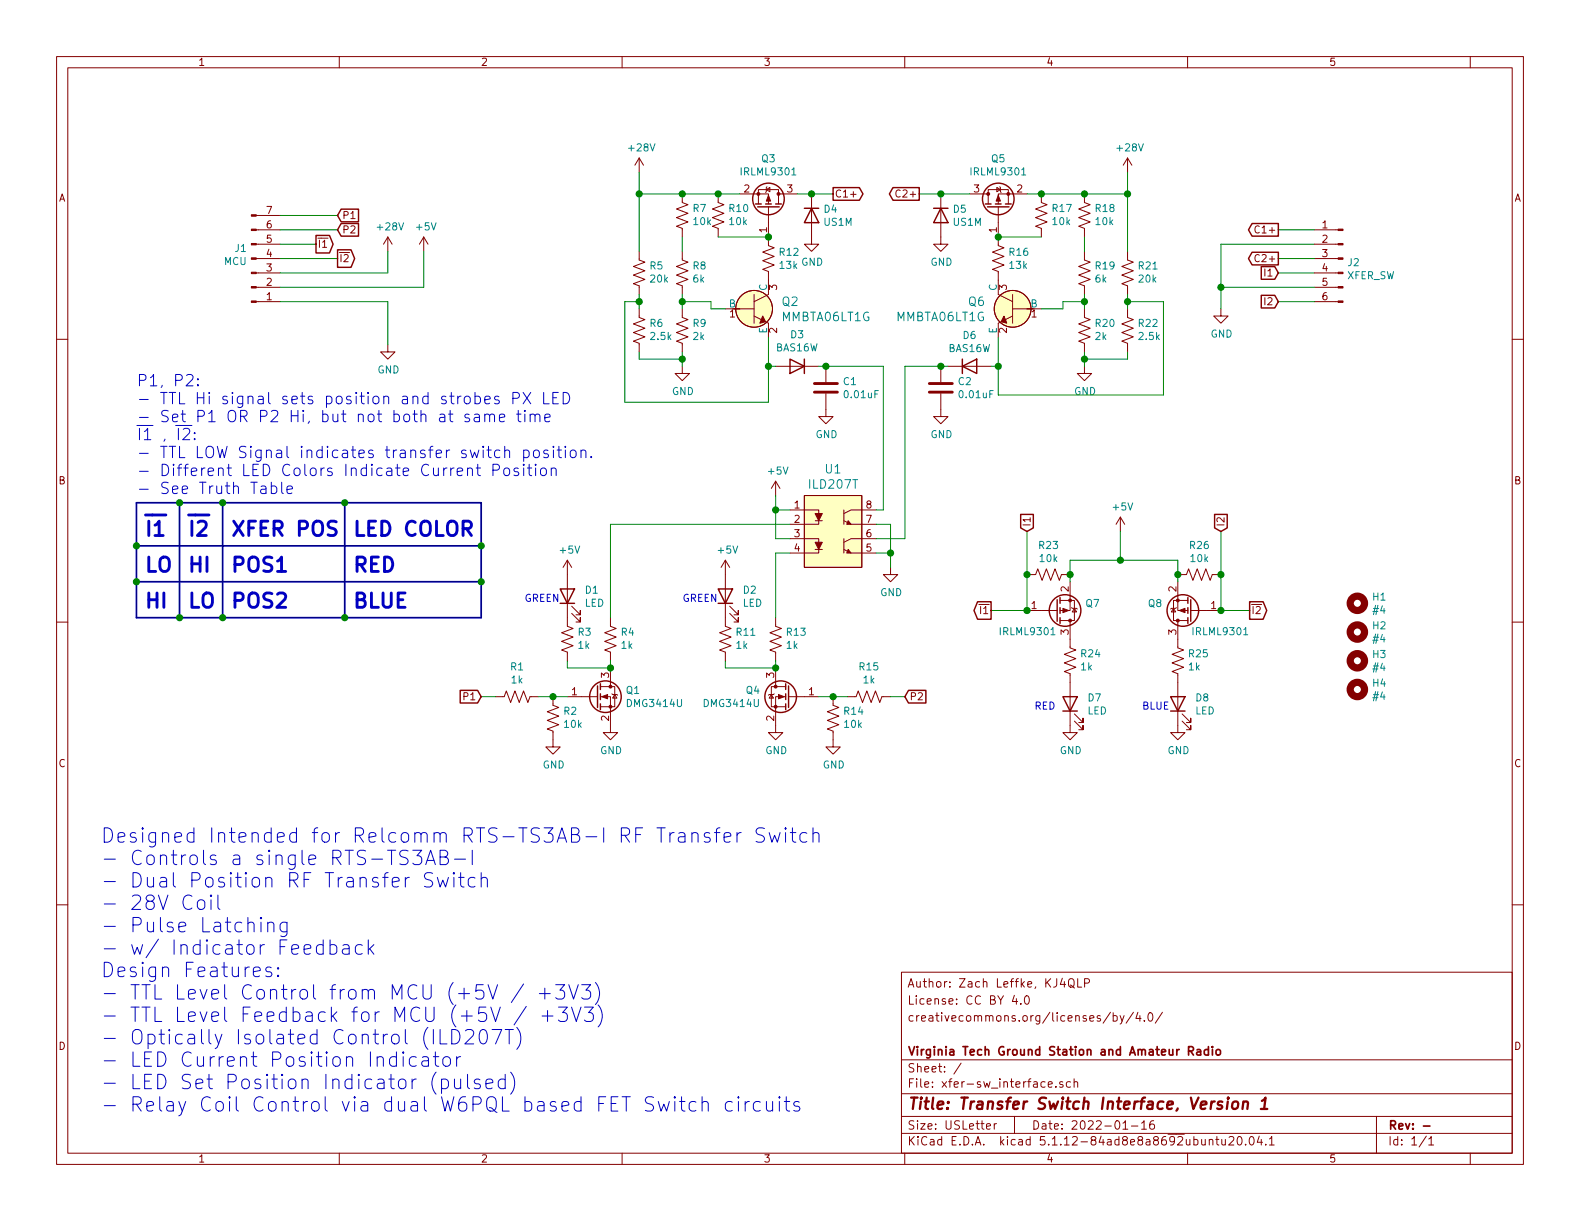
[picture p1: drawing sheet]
EESchema Schematic File Version 4
EELAYER 30 0
EELAYER END
$Descr USLetter 11000 8500
encoding utf-8
Sheet 1 1
Title "Transfer Switch Interface, Version 1"
Date "2022-01-16"
Rev "-"
Comp "Virginia Tech Ground Station and Amateur Radio"
Comment1 ""
Comment2 "creativecommons.org/licenses/by/4.0/"
Comment3 "License: CC BY 4.0"
Comment4 "Author: Zach Leffke, KJ4QLP"
$EndDescr
$Comp
L dk_Optoisolators-Transistor-Photovoltaic-Output:ILD207T U1
U 1 1
P 5800 3750
F 0 "U1" H 5800 4237 60  0000 C CNN
F 1 "ILD207T" H 5800 4131 60  0000 C CNN
F 2 "digikey-footprints:SOIC-8_W3.9mm" H 6000 3950 60  0001 L CNN
F 3 "http://www.vishay.com/docs/83647/ild205t.pdf" V 6000 4050 60  0001 L CNN
F 4 "751-1310-1-ND" H 6000 4150 60  0001 L CNN "Digi-Key_PN"
F 5 "ILD207T" H 6000 4250 60  0001 L CNN "MPN"
F 6 "Isolators" H 6000 4350 60  0001 L CNN "Category"
F 7 "Optoisolators - Transistor, Photovoltaic Output" H 6000 4450 60  0001 L CNN "Family"
F 8 "http://www.vishay.com/docs/83647/ild205t.pdf" H 6000 4550 60  0001 L CNN "DK_Datasheet_Link"
F 9 "/product-detail/en/vishay-semiconductor-opto-division/ILD207T/751-1310-1-ND/1731615" H 6000 4650 60  0001 L CNN "DK_Detail_Page"
F 10 "OPTOISOLTR 4KV 2CH TRANS 8-SOIC" H 6000 4750 60  0001 L CNN "Description"
F 11 "Vishay Semiconductor Opto Division" H 6000 4850 60  0001 L CNN "Manufacturer"
F 12 "Active" H 6000 4950 60  0001 L CNN "Status"
	1    5800 3750
	1    0    0    -1  
$EndComp
$Comp
L Transistor_FET:DMG3414U Q1
U 1 1
P 4150 4850
F 0 "Q1" H 4354 4896 50  0000 L CNN
F 1 "DMG3414U" H 4354 4805 50  0000 L CNN
F 2 "Package_TO_SOT_SMD:SOT-23" H 4350 4775 50  0001 L CIN
F 3 "http://www.diodes.com/assets/Datasheets/ds31739.pdf" H 4150 4850 50  0001 L CNN
	1    4150 4850
	1    0    0    -1  
$EndComp
$Comp
L Transistor_FET:IRLML9301 Q3
U 1 1
P 5350 1450
F 0 "Q3" V 5692 1450 50  0000 C CNN
F 1 "IRLML9301" V 5601 1450 50  0000 C CNN
F 2 "Package_TO_SOT_SMD:SOT-23" H 5550 1375 50  0001 L CIN
F 3 "https://www.infineon.com/dgdl/irlml9301pbf.pdf?fileId=5546d462533600a401535668e5e42640" H 5350 1450 50  0001 L CNN
	1    5350 1450
	0    1    -1   0   
$EndComp
$Comp
L Device:LED D1
U 1 1
P 3950 4150
F 0 "D1" V 3989 4032 50  0000 R CNN
F 1 "LED" V 3898 4032 50  0000 R CNN
F 2 "LED_SMD:LED_0805_2012Metric" H 3950 4150 50  0001 C CNN
F 3 "~" H 3950 4150 50  0001 C CNN
	1    3950 4150
	0    -1   -1   0   
$EndComp
$Comp
L Device:R_US R13
U 1 1
P 5400 4450
F 0 "R13" H 5332 4404 50  0000 R CNN
F 1 "1k" H 5332 4495 50  0000 R CNN
F 2 "digikey-footprints:0805" V 5440 4440 50  0001 C CNN
F 3 "~" H 5400 4450 50  0001 C CNN
	1    5400 4450
	-1   0    0    1   
$EndComp
$Comp
L Device:C C1
U 1 1
P 5750 2700
F 0 "C1" H 5865 2746 50  0000 L CNN
F 1 "0.01uF" H 5865 2655 50  0000 L CNN
F 2 "digikey-footprints:0805" H 5788 2550 50  0001 C CNN
F 3 "~" H 5750 2700 50  0001 C CNN
	1    5750 2700
	1    0    0    -1  
$EndComp
$Comp
L power:GND #PWR012
U 1 1
P 5650 1650
F 0 "#PWR012" H 5650 1400 50  0001 C CNN
F 1 "GND" H 5655 1477 50  0000 C CNN
F 2 "" H 5650 1650 50  0001 C CNN
F 3 "" H 5650 1650 50  0001 C CNN
	1    5650 1650
	1    0    0    -1  
$EndComp
$Comp
L power:+28V #PWR01
U 1 1
P 2700 1750
F 0 "#PWR01" H 2700 1600 50  0001 C CNN
F 1 "+28V" H 2715 1923 50  0000 C CNN
F 2 "" H 2950 1800 50  0001 C CNN
F 3 "" H 2950 1800 50  0001 C CNN
	1    2700 1750
	1    0    0    -1  
$EndComp
$Comp
L Diode:US1M D4
U 1 1
P 5650 1500
F 0 "D4" V 5604 1580 50  0000 L CNN
F 1 "US1M" V 5695 1580 50  0000 L CNN
F 2 "Diode_SMD:D_SMA" H 5650 1325 50  0001 C CNN
F 3 "https://www.diodes.com/assets/Datasheets/ds16008.pdf" H 5650 1500 50  0001 C CNN
	1    5650 1500
	0    1    1    0   
$EndComp
$Comp
L Device:R_US R3
U 1 1
P 3950 4450
F 0 "R3" H 3882 4404 50  0000 R CNN
F 1 "1k" H 3882 4495 50  0000 R CNN
F 2 "digikey-footprints:0805" V 3990 4440 50  0001 C CNN
F 3 "~" H 3950 4450 50  0001 C CNN
	1    3950 4450
	-1   0    0    1   
$EndComp
$Comp
L power:+5V #PWR021
U 1 1
P 7800 3700
F 0 "#PWR021" H 7800 3550 50  0001 C CNN
F 1 "+5V" H 7815 3873 50  0000 C CNN
F 2 "" H 7800 3700 50  0001 C CNN
F 3 "" H 7800 3700 50  0001 C CNN
	1    7800 3700
	1    0    0    -1  
$EndComp
$Comp
L Transistor_FET:IRLML9301 Q5
U 1 1
P 6950 1450
F 0 "Q5" V 7292 1450 50  0000 C CNN
F 1 "IRLML9301" V 7201 1450 50  0000 C CNN
F 2 "Package_TO_SOT_SMD:SOT-23" H 7150 1375 50  0001 L CIN
F 3 "https://www.infineon.com/dgdl/irlml9301pbf.pdf?fileId=5546d462533600a401535668e5e42640" H 6950 1450 50  0001 L CNN
	1    6950 1450
	0    -1   -1   0   
$EndComp
$Comp
L power:+28V #PWR07
U 1 1
P 4450 1200
F 0 "#PWR07" H 4450 1050 50  0001 C CNN
F 1 "+28V" H 4465 1373 50  0000 C CNN
F 2 "" H 4700 1250 50  0001 C CNN
F 3 "" H 4700 1250 50  0001 C CNN
	1    4450 1200
	1    0    0    -1  
$EndComp
$Comp
L power:+28V #PWR019
U 1 1
P 7850 1200
F 0 "#PWR019" H 7850 1050 50  0001 C CNN
F 1 "+28V" H 7865 1373 50  0000 C CNN
F 2 "" H 8100 1250 50  0001 C CNN
F 3 "" H 8100 1250 50  0001 C CNN
	1    7850 1200
	1    0    0    -1  
$EndComp
$Comp
L Device:R_US R10
U 1 1
P 5000 1500
F 0 "R10" H 4932 1454 50  0000 R CNN
F 1 "10k" H 4932 1545 50  0000 R CNN
F 2 "digikey-footprints:0805" V 5040 1490 50  0001 C CNN
F 3 "~" H 5000 1500 50  0001 C CNN
	1    5000 1500
	-1   0    0    1   
$EndComp
$Comp
L Device:R_US R12
U 1 1
P 5350 1800
F 0 "R12" H 5418 1846 50  0000 L CNN
F 1 "13k" H 5418 1755 50  0000 L CNN
F 2 "digikey-footprints:0805" V 5390 1790 50  0001 C CNN
F 3 "~" H 5350 1800 50  0001 C CNN
	1    5350 1800
	1    0    0    -1  
$EndComp
$Comp
L Diode:US1M D5
U 1 1
P 6550 1500
F 0 "D5" V 6504 1580 50  0000 L CNN
F 1 "US1M" V 6595 1580 50  0000 L CNN
F 2 "Diode_SMD:D_SMA" H 6550 1325 50  0001 C CNN
F 3 "https://www.diodes.com/assets/Datasheets/ds16008.pdf" H 6550 1500 50  0001 C CNN
	1    6550 1500
	0    1    1    0   
$EndComp
$Comp
L dk_Transistors-Bipolar-BJT-Single:MMBTA06LT1G Q2
U 1 1
P 5250 2150
F 0 "Q2" H 5438 2203 60  0000 L CNN
F 1 "MMBTA06LT1G" H 5438 2097 60  0000 L CNN
F 2 "digikey-footprints:SOT-23-3" H 5450 2350 60  0001 L CNN
F 3 "http://www.onsemi.com/pub/Collateral/MMBTA05LT1-D.PDF" H 5450 2450 60  0001 L CNN
F 4 "MMBTA06LT1GOSCT-ND" H 5450 2550 60  0001 L CNN "Digi-Key_PN"
F 5 "MMBTA06LT1G" H 5450 2650 60  0001 L CNN "MPN"
F 6 "Discrete Semiconductor Products" H 5450 2750 60  0001 L CNN "Category"
F 7 "Transistors - Bipolar (BJT) - Single" H 5450 2850 60  0001 L CNN "Family"
F 8 "http://www.onsemi.com/pub/Collateral/MMBTA05LT1-D.PDF" H 5450 2950 60  0001 L CNN "DK_Datasheet_Link"
F 9 "/product-detail/en/on-semiconductor/MMBTA06LT1G/MMBTA06LT1GOSCT-ND/1139832" H 5450 3050 60  0001 L CNN "DK_Detail_Page"
F 10 "TRANS NPN 80V 0.5A SOT23" H 5450 3150 60  0001 L CNN "Description"
F 11 "ON Semiconductor" H 5450 3250 60  0001 L CNN "Manufacturer"
F 12 "Active" H 5450 3350 60  0001 L CNN "Status"
	1    5250 2150
	1    0    0    -1  
$EndComp
$Comp
L Diode:BAS16W D3
U 1 1
P 5550 2550
F 0 "D3" H 5550 2333 50  0000 C CNN
F 1 "BAS16W" H 5550 2424 50  0000 C CNN
F 2 "digikey-footprints:SOT-23-3" H 5550 2375 50  0001 C CNN
F 3 "https://assets.nexperia.com/documents/data-sheet/BAS16_SER.pdf" H 5550 2550 50  0001 C CNN
	1    5550 2550
	-1   0    0    1   
$EndComp
$Comp
L Device:R_US R16
U 1 1
P 6950 1800
F 0 "R16" H 7018 1846 50  0000 L CNN
F 1 "13k" H 7018 1755 50  0000 L CNN
F 2 "digikey-footprints:0805" V 6990 1790 50  0001 C CNN
F 3 "~" H 6950 1800 50  0001 C CNN
	1    6950 1800
	1    0    0    -1  
$EndComp
$Comp
L dk_Transistors-Bipolar-BJT-Single:MMBTA06LT1G Q6
U 1 1
P 7050 2150
F 0 "Q6" H 7238 2203 60  0000 L CNN
F 1 "MMBTA06LT1G" H 7238 2097 60  0000 L CNN
F 2 "digikey-footprints:SOT-23-3" H 7250 2350 60  0001 L CNN
F 3 "http://www.onsemi.com/pub/Collateral/MMBTA05LT1-D.PDF" H 7250 2450 60  0001 L CNN
F 4 "MMBTA06LT1GOSCT-ND" H 7250 2550 60  0001 L CNN "Digi-Key_PN"
F 5 "MMBTA06LT1G" H 7250 2650 60  0001 L CNN "MPN"
F 6 "Discrete Semiconductor Products" H 7250 2750 60  0001 L CNN "Category"
F 7 "Transistors - Bipolar (BJT) - Single" H 7250 2850 60  0001 L CNN "Family"
F 8 "http://www.onsemi.com/pub/Collateral/MMBTA05LT1-D.PDF" H 7250 2950 60  0001 L CNN "DK_Datasheet_Link"
F 9 "/product-detail/en/on-semiconductor/MMBTA06LT1G/MMBTA06LT1GOSCT-ND/1139832" H 7250 3050 60  0001 L CNN "DK_Detail_Page"
F 10 "TRANS NPN 80V 0.5A SOT23" H 7250 3150 60  0001 L CNN "Description"
F 11 "ON Semiconductor" H 7250 3250 60  0001 L CNN "Manufacturer"
F 12 "Active" H 7250 3350 60  0001 L CNN "Status"
	1    7050 2150
	-1   0    0    -1  
$EndComp
$Comp
L Diode:BAS16W D6
U 1 1
P 6750 2550
F 0 "D6" H 6750 2767 50  0000 C CNN
F 1 "BAS16W" H 6750 2676 50  0000 C CNN
F 2 "digikey-footprints:SOT-23-3" H 6750 2375 50  0001 C CNN
F 3 "https://assets.nexperia.com/documents/data-sheet/BAS16_SER.pdf" H 6750 2550 50  0001 C CNN
	1    6750 2550
	1    0    0    -1  
$EndComp
$Comp
L Device:C C2
U 1 1
P 6550 2700
F 0 "C2" H 6665 2746 50  0000 L CNN
F 1 "0.01uF" H 6665 2655 50  0000 L CNN
F 2 "digikey-footprints:0805" H 6588 2550 50  0001 C CNN
F 3 "~" H 6550 2700 50  0001 C CNN
	1    6550 2700
	1    0    0    -1  
$EndComp
$Comp
L Device:R_US R9
U 1 1
P 4750 2300
F 0 "R9" H 4682 2254 50  0000 R CNN
F 1 "2k" H 4682 2345 50  0000 R CNN
F 2 "digikey-footprints:0805" V 4790 2290 50  0001 C CNN
F 3 "~" H 4750 2300 50  0001 C CNN
	1    4750 2300
	-1   0    0    1   
$EndComp
$Comp
L Device:R_US R8
U 1 1
P 4750 1900
F 0 "R8" H 4682 1854 50  0000 R CNN
F 1 "6k" H 4682 1945 50  0000 R CNN
F 2 "digikey-footprints:0805" V 4790 1890 50  0001 C CNN
F 3 "~" H 4750 1900 50  0001 C CNN
	1    4750 1900
	-1   0    0    1   
$EndComp
$Comp
L Device:R_US R7
U 1 1
P 4750 1500
F 0 "R7" H 4682 1454 50  0000 R CNN
F 1 "10k" H 4682 1545 50  0000 R CNN
F 2 "digikey-footprints:0805" V 4790 1490 50  0001 C CNN
F 3 "~" H 4750 1500 50  0001 C CNN
	1    4750 1500
	-1   0    0    1   
$EndComp
$Comp
L Device:R_US R6
U 1 1
P 4450 2300
F 0 "R6" H 4382 2254 50  0000 R CNN
F 1 "2.5k" H 4382 2345 50  0000 R CNN
F 2 "digikey-footprints:0805" V 4490 2290 50  0001 C CNN
F 3 "~" H 4450 2300 50  0001 C CNN
	1    4450 2300
	-1   0    0    1   
$EndComp
$Comp
L Device:R_US R5
U 1 1
P 4450 1900
F 0 "R5" H 4382 1854 50  0000 R CNN
F 1 "20k" H 4382 1945 50  0000 R CNN
F 2 "digikey-footprints:0805" V 4490 1890 50  0001 C CNN
F 3 "~" H 4450 1900 50  0001 C CNN
	1    4450 1900
	-1   0    0    1   
$EndComp
$Comp
L power:GND #PWR08
U 1 1
P 4750 2550
F 0 "#PWR08" H 4750 2300 50  0001 C CNN
F 1 "GND" H 4755 2377 50  0000 C CNN
F 2 "" H 4750 2550 50  0001 C CNN
F 3 "" H 4750 2550 50  0001 C CNN
	1    4750 2550
	1    0    0    -1  
$EndComp
$Comp
L power:+5V #PWR010
U 1 1
P 5400 3450
F 0 "#PWR010" H 5400 3300 50  0001 C CNN
F 1 "+5V" H 5415 3623 50  0000 C CNN
F 2 "" H 5400 3450 50  0001 C CNN
F 3 "" H 5400 3450 50  0001 C CNN
	1    5400 3450
	1    0    0    -1  
$EndComp
$Comp
L Device:R_US R11
U 1 1
P 5050 4450
F 0 "R11" H 4982 4404 50  0000 R CNN
F 1 "1k" H 4982 4495 50  0000 R CNN
F 2 "digikey-footprints:0805" V 5090 4440 50  0001 C CNN
F 3 "~" H 5050 4450 50  0001 C CNN
	1    5050 4450
	-1   0    0    1   
$EndComp
$Comp
L power:+5V #PWR09
U 1 1
P 5050 4000
F 0 "#PWR09" H 5050 3850 50  0001 C CNN
F 1 "+5V" H 5065 4173 50  0000 C CNN
F 2 "" H 5050 4000 50  0001 C CNN
F 3 "" H 5050 4000 50  0001 C CNN
	1    5050 4000
	1    0    0    -1  
$EndComp
$Comp
L power:+5V #PWR03
U 1 1
P 2950 1750
F 0 "#PWR03" H 2950 1600 50  0001 C CNN
F 1 "+5V" H 2965 1923 50  0000 C CNN
F 2 "" H 2950 1750 50  0001 C CNN
F 3 "" H 2950 1750 50  0001 C CNN
	1    2950 1750
	1    0    0    -1  
$EndComp
$Comp
L Device:LED D2
U 1 1
P 5050 4150
F 0 "D2" V 5089 4032 50  0000 R CNN
F 1 "LED" V 4998 4032 50  0000 R CNN
F 2 "LED_SMD:LED_0805_2012Metric" H 5050 4150 50  0001 C CNN
F 3 "~" H 5050 4150 50  0001 C CNN
	1    5050 4150
	0    -1   -1   0   
$EndComp
$Comp
L Device:R_US R4
U 1 1
P 4250 4450
F 0 "R4" H 4182 4404 50  0000 R CNN
F 1 "1k" H 4182 4495 50  0000 R CNN
F 2 "digikey-footprints:0805" V 4290 4440 50  0001 C CNN
F 3 "~" H 4250 4450 50  0001 C CNN
	1    4250 4450
	-1   0    0    1   
$EndComp
$Comp
L power:+5V #PWR05
U 1 1
P 3950 4000
F 0 "#PWR05" H 3950 3850 50  0001 C CNN
F 1 "+5V" H 3965 4173 50  0000 C CNN
F 2 "" H 3950 4000 50  0001 C CNN
F 3 "" H 3950 4000 50  0001 C CNN
	1    3950 4000
	1    0    0    -1  
$EndComp
$Comp
L Transistor_FET:DMG3414U Q4
U 1 1
P 5500 4850
F 0 "Q4" H 5705 4896 50  0000 L CNN
F 1 "DMG3414U" H 5705 4805 50  0000 L CNN
F 2 "Package_TO_SOT_SMD:SOT-23" H 5700 4775 50  0001 L CIN
F 3 "http://www.diodes.com/assets/Datasheets/ds31739.pdf" H 5500 4850 50  0001 L CNN
	1    5500 4850
	-1   0    0    -1  
$EndComp
$Comp
L power:GND #PWR015
U 1 1
P 6200 3950
F 0 "#PWR015" H 6200 3700 50  0001 C CNN
F 1 "GND" H 6205 3777 50  0000 C CNN
F 2 "" H 6200 3950 50  0001 C CNN
F 3 "" H 6200 3950 50  0001 C CNN
	1    6200 3950
	1    0    0    -1  
$EndComp
$Comp
L power:GND #PWR011
U 1 1
P 5400 5050
F 0 "#PWR011" H 5400 4800 50  0001 C CNN
F 1 "GND" H 5405 4877 50  0000 C CNN
F 2 "" H 5400 5050 50  0001 C CNN
F 3 "" H 5400 5050 50  0001 C CNN
	1    5400 5050
	1    0    0    -1  
$EndComp
$Comp
L power:GND #PWR06
U 1 1
P 4250 5050
F 0 "#PWR06" H 4250 4800 50  0001 C CNN
F 1 "GND" H 4255 4877 50  0000 C CNN
F 2 "" H 4250 5050 50  0001 C CNN
F 3 "" H 4250 5050 50  0001 C CNN
	1    4250 5050
	1    0    0    -1  
$EndComp
$Comp
L Device:R_US R17
U 1 1
P 7250 1500
F 0 "R17" H 7182 1454 50  0000 R CNN
F 1 "10k" H 7182 1545 50  0000 R CNN
F 2 "digikey-footprints:0805" V 7290 1490 50  0001 C CNN
F 3 "~" H 7250 1500 50  0001 C CNN
	1    7250 1500
	-1   0    0    1   
$EndComp
$Comp
L Device:R_US R18
U 1 1
P 7550 1500
F 0 "R18" H 7482 1454 50  0000 R CNN
F 1 "10k" H 7482 1545 50  0000 R CNN
F 2 "digikey-footprints:0805" V 7590 1490 50  0001 C CNN
F 3 "~" H 7550 1500 50  0001 C CNN
	1    7550 1500
	-1   0    0    1   
$EndComp
$Comp
L Device:R_US R19
U 1 1
P 7550 1900
F 0 "R19" H 7482 1854 50  0000 R CNN
F 1 "6k" H 7482 1945 50  0000 R CNN
F 2 "digikey-footprints:0805" V 7590 1890 50  0001 C CNN
F 3 "~" H 7550 1900 50  0001 C CNN
	1    7550 1900
	-1   0    0    1   
$EndComp
$Comp
L Device:R_US R20
U 1 1
P 7550 2300
F 0 "R20" H 7482 2254 50  0000 R CNN
F 1 "2k" H 7482 2345 50  0000 R CNN
F 2 "digikey-footprints:0805" V 7590 2290 50  0001 C CNN
F 3 "~" H 7550 2300 50  0001 C CNN
	1    7550 2300
	-1   0    0    1   
$EndComp
$Comp
L Device:R_US R22
U 1 1
P 7850 2300
F 0 "R22" H 7782 2254 50  0000 R CNN
F 1 "2.5k" H 7782 2345 50  0000 R CNN
F 2 "digikey-footprints:0805" V 7890 2290 50  0001 C CNN
F 3 "~" H 7850 2300 50  0001 C CNN
	1    7850 2300
	-1   0    0    1   
$EndComp
$Comp
L Device:R_US R21
U 1 1
P 7850 1900
F 0 "R21" H 7782 1854 50  0000 R CNN
F 1 "20k" H 7782 1945 50  0000 R CNN
F 2 "digikey-footprints:0805" V 7890 1890 50  0001 C CNN
F 3 "~" H 7850 1900 50  0001 C CNN
	1    7850 1900
	-1   0    0    1   
$EndComp
Wire Wire Line
	5500 3550 5400 3550
Wire Wire Line
	5400 3550 5400 3450
Wire Wire Line
	5500 3750 5400 3750
Wire Wire Line
	5400 3750 5400 3550
Connection ~ 5400 3550
Wire Wire Line
	5500 3850 5400 3850
Wire Wire Line
	5400 3850 5400 4300
Wire Wire Line
	5500 3650 4250 3650
Wire Wire Line
	4250 3650 4250 4300
Wire Wire Line
	4250 4600 4250 4650
Wire Wire Line
	5400 4600 5400 4650
Wire Wire Line
	5050 4600 5050 4650
Wire Wire Line
	3950 4600 3950 4650
Wire Wire Line
	3950 4650 4250 4650
Connection ~ 4250 4650
Connection ~ 5400 4650
Wire Wire Line
	5050 4650 5400 4650
Wire Wire Line
	5000 1650 5350 1650
Connection ~ 5350 1650
Wire Wire Line
	5150 1350 5000 1350
Wire Wire Line
	5000 1350 4750 1350
Connection ~ 5000 1350
Wire Wire Line
	4750 1350 4450 1350
Wire Wire Line
	4450 1350 4450 1200
Connection ~ 4750 1350
Wire Wire Line
	5350 2350 5350 2550
Wire Wire Line
	5350 2800 4350 2800
Wire Wire Line
	4350 2800 4350 2100
Wire Wire Line
	4350 2100 4450 2100
Wire Wire Line
	4450 2100 4450 2150
Wire Wire Line
	4450 2050 4450 2100
Connection ~ 4450 2100
Wire Wire Line
	4750 2050 4750 2100
Wire Wire Line
	4750 2450 4750 2500
Wire Wire Line
	4450 2450 4450 2500
Wire Wire Line
	4450 2500 4750 2500
Connection ~ 4750 2500
Wire Wire Line
	4750 2500 4750 2550
Wire Wire Line
	5050 2150 4950 2150
Wire Wire Line
	4950 2150 4950 2100
Wire Wire Line
	4950 2100 4750 2100
Connection ~ 4750 2100
Wire Wire Line
	4750 2100 4750 2150
Wire Wire Line
	4750 1650 4750 1750
Wire Wire Line
	4450 1750 4450 1350
Connection ~ 4450 1350
$Comp
L power:GND #PWR016
U 1 1
P 6550 1650
F 0 "#PWR016" H 6550 1400 50  0001 C CNN
F 1 "GND" H 6555 1477 50  0000 C CNN
F 2 "" H 6550 1650 50  0001 C CNN
F 3 "" H 6550 1650 50  0001 C CNN
	1    6550 1650
	1    0    0    -1  
$EndComp
$Comp
L power:GND #PWR018
U 1 1
P 7550 2550
F 0 "#PWR018" H 7550 2300 50  0001 C CNN
F 1 "GND" H 7555 2377 50  0000 C CNN
F 2 "" H 7550 2550 50  0001 C CNN
F 3 "" H 7550 2550 50  0001 C CNN
	1    7550 2550
	1    0    0    -1  
$EndComp
Wire Wire Line
	6950 2350 6950 2550
Wire Wire Line
	6950 2750 8100 2750
Wire Wire Line
	8100 2750 8100 2100
Wire Wire Line
	8100 2100 7850 2100
Wire Wire Line
	7850 2150 7850 2100
Connection ~ 7850 2100
Wire Wire Line
	7850 2100 7850 2050
Wire Wire Line
	7550 2050 7550 2100
Wire Wire Line
	7550 2100 7400 2100
Wire Wire Line
	7400 2100 7400 2150
Wire Wire Line
	7400 2150 7250 2150
Connection ~ 7550 2100
Wire Wire Line
	7550 2100 7550 2150
Wire Wire Line
	7550 1750 7550 1650
Wire Wire Line
	7250 1650 6950 1650
Connection ~ 6950 1650
Wire Wire Line
	7150 1350 7250 1350
Wire Wire Line
	7850 1350 7850 1200
Connection ~ 7250 1350
Wire Wire Line
	7250 1350 7550 1350
Connection ~ 7550 1350
Wire Wire Line
	7550 1350 7850 1350
Wire Wire Line
	7850 1750 7850 1350
Connection ~ 7850 1350
Wire Wire Line
	7850 2450 7850 2500
Wire Wire Line
	7850 2500 7550 2500
Wire Wire Line
	7550 2500 7550 2450
Wire Wire Line
	7550 2550 7550 2500
Connection ~ 7550 2500
Wire Wire Line
	5550 1350 5650 1350
Wire Wire Line
	6550 1350 6750 1350
Wire Wire Line
	5400 2550 5350 2550
Connection ~ 5350 2550
Wire Wire Line
	5350 2550 5350 2800
Wire Wire Line
	5700 2550 5750 2550
Wire Wire Line
	6900 2550 6950 2550
Connection ~ 6950 2550
Wire Wire Line
	6950 2550 6950 2750
Wire Wire Line
	6600 2550 6550 2550
Wire Wire Line
	5750 2550 6150 2550
Wire Wire Line
	6150 2550 6150 3550
Wire Wire Line
	6150 3550 6100 3550
Connection ~ 5750 2550
Wire Wire Line
	6100 3750 6300 3750
Wire Wire Line
	6300 3750 6300 2550
Wire Wire Line
	6300 2550 6550 2550
Connection ~ 6550 2550
$Comp
L power:GND #PWR013
U 1 1
P 5750 2850
F 0 "#PWR013" H 5750 2600 50  0001 C CNN
F 1 "GND" H 5755 2677 50  0000 C CNN
F 2 "" H 5750 2850 50  0001 C CNN
F 3 "" H 5750 2850 50  0001 C CNN
	1    5750 2850
	1    0    0    -1  
$EndComp
$Comp
L power:GND #PWR017
U 1 1
P 6550 2850
F 0 "#PWR017" H 6550 2600 50  0001 C CNN
F 1 "GND" H 6555 2677 50  0000 C CNN
F 2 "" H 6550 2850 50  0001 C CNN
F 3 "" H 6550 2850 50  0001 C CNN
	1    6550 2850
	1    0    0    -1  
$EndComp
Wire Wire Line
	6100 3650 6200 3650
Wire Wire Line
	6200 3650 6200 3850
Wire Wire Line
	6100 3850 6200 3850
Connection ~ 6200 3850
Wire Wire Line
	6200 3850 6200 3950
$Comp
L power:GND #PWR02
U 1 1
P 2700 2400
F 0 "#PWR02" H 2700 2150 50  0001 C CNN
F 1 "GND" H 2705 2227 50  0000 C CNN
F 2 "" H 2700 2400 50  0001 C CNN
F 3 "" H 2700 2400 50  0001 C CNN
	1    2700 2400
	1    0    0    -1  
$EndComp
$Comp
L Device:R_US R26
U 1 1
P 8350 4000
F 0 "R26" V 8145 4000 50  0000 C CNN
F 1 "10k" V 8236 4000 50  0000 C CNN
F 2 "digikey-footprints:0805" V 8390 3990 50  0001 C CNN
F 3 "~" H 8350 4000 50  0001 C CNN
	1    8350 4000
	0    1    1    0   
$EndComp
$Comp
L Device:R_US R23
U 1 1
P 7300 4000
F 0 "R23" V 7095 4000 50  0000 C CNN
F 1 "10k" V 7186 4000 50  0000 C CNN
F 2 "digikey-footprints:0805" V 7340 3990 50  0001 C CNN
F 3 "~" H 7300 4000 50  0001 C CNN
	1    7300 4000
	0    1    1    0   
$EndComp
$Comp
L Device:R_US R2
U 1 1
P 3850 5000
F 0 "R2" H 3782 4954 50  0000 R CNN
F 1 "10k" H 3782 5045 50  0000 R CNN
F 2 "digikey-footprints:0805" V 3890 4990 50  0001 C CNN
F 3 "~" H 3850 5000 50  0001 C CNN
	1    3850 5000
	-1   0    0    1   
$EndComp
$Comp
L Device:R_US R1
U 1 1
P 3600 4850
F 0 "R1" V 3805 4850 50  0000 C CNN
F 1 "1k" V 3714 4850 50  0000 C CNN
F 2 "digikey-footprints:0805" V 3640 4840 50  0001 C CNN
F 3 "~" H 3600 4850 50  0001 C CNN
	1    3600 4850
	0    -1   -1   0   
$EndComp
$Comp
L Device:R_US R14
U 1 1
P 5800 5000
F 0 "R14" H 5732 4954 50  0000 R CNN
F 1 "10k" H 5732 5045 50  0000 R CNN
F 2 "digikey-footprints:0805" V 5840 4990 50  0001 C CNN
F 3 "~" H 5800 5000 50  0001 C CNN
	1    5800 5000
	-1   0    0    1   
$EndComp
$Comp
L Device:R_US R15
U 1 1
P 6050 4850
F 0 "R15" V 6255 4850 50  0000 C CNN
F 1 "1k" V 6164 4850 50  0000 C CNN
F 2 "digikey-footprints:0805" V 6090 4840 50  0001 C CNN
F 3 "~" H 6050 4850 50  0001 C CNN
	1    6050 4850
	0    -1   -1   0   
$EndComp
$Comp
L power:GND #PWR04
U 1 1
P 3850 5150
F 0 "#PWR04" H 3850 4900 50  0001 C CNN
F 1 "GND" H 3855 4977 50  0000 C CNN
F 2 "" H 3850 5150 50  0001 C CNN
F 3 "" H 3850 5150 50  0001 C CNN
	1    3850 5150
	1    0    0    -1  
$EndComp
$Comp
L power:GND #PWR014
U 1 1
P 5800 5150
F 0 "#PWR014" H 5800 4900 50  0001 C CNN
F 1 "GND" H 5805 4977 50  0000 C CNN
F 2 "" H 5800 5150 50  0001 C CNN
F 3 "" H 5800 5150 50  0001 C CNN
	1    5800 5150
	1    0    0    -1  
$EndComp
Wire Wire Line
	6300 4850 6200 4850
Wire Wire Line
	5900 4850 5800 4850
Wire Wire Line
	5800 4850 5700 4850
Connection ~ 5800 4850
Wire Wire Line
	3950 4850 3850 4850
Wire Wire Line
	3850 4850 3750 4850
Connection ~ 3850 4850
Wire Wire Line
	3450 4850 3350 4850
$Comp
L Mechanical:MountingHole H1
U 1 1
P 9450 4200
F 0 "H1" H 9550 4246 50  0000 L CNN
F 1 "#4" H 9550 4155 50  0000 L CNN
F 2 "MountingHole:MountingHole_3.2mm_M3" H 9450 4200 50  0001 C CNN
F 3 "~" H 9450 4200 50  0001 C CNN
	1    9450 4200
	1    0    0    -1  
$EndComp
$Comp
L Mechanical:MountingHole H2
U 1 1
P 9450 4400
F 0 "H2" H 9550 4446 50  0000 L CNN
F 1 "#4" H 9550 4355 50  0000 L CNN
F 2 "MountingHole:MountingHole_3.2mm_M3" H 9450 4400 50  0001 C CNN
F 3 "~" H 9450 4400 50  0001 C CNN
	1    9450 4400
	1    0    0    -1  
$EndComp
$Comp
L Mechanical:MountingHole H3
U 1 1
P 9450 4600
F 0 "H3" H 9550 4646 50  0000 L CNN
F 1 "#4" H 9550 4555 50  0000 L CNN
F 2 "MountingHole:MountingHole_3.2mm_M3" H 9450 4600 50  0001 C CNN
F 3 "~" H 9450 4600 50  0001 C CNN
	1    9450 4600
	1    0    0    -1  
$EndComp
$Comp
L Mechanical:MountingHole H4
U 1 1
P 9450 4800
F 0 "H4" H 9550 4846 50  0000 L CNN
F 1 "#4" H 9550 4755 50  0000 L CNN
F 2 "MountingHole:MountingHole_3.2mm_M3" H 9450 4800 50  0001 C CNN
F 3 "~" H 9450 4800 50  0001 C CNN
	1    9450 4800
	1    0    0    -1  
$EndComp
Wire Wire Line
	5800 1350 5650 1350
Connection ~ 5650 1350
Wire Wire Line
	6400 1350 6550 1350
Connection ~ 6550 1350
$Comp
L Device:LED D7
U 1 1
P 7450 4900
F 0 "D7" V 7489 4782 50  0000 R CNN
F 1 "LED" V 7398 4782 50  0000 R CNN
F 2 "LED_SMD:LED_0805_2012Metric" H 7450 4900 50  0001 C CNN
F 3 "~" H 7450 4900 50  0001 C CNN
	1    7450 4900
	0    -1   -1   0   
$EndComp
$Comp
L Device:R_US R24
U 1 1
P 7450 4600
F 0 "R24" H 7382 4554 50  0000 R CNN
F 1 "1k" H 7382 4645 50  0000 R CNN
F 2 "digikey-footprints:0805" V 7490 4590 50  0001 C CNN
F 3 "~" H 7450 4600 50  0001 C CNN
	1    7450 4600
	-1   0    0    1   
$EndComp
$Comp
L Transistor_FET:IRLML9301 Q7
U 1 1
P 7350 4250
F 0 "Q7" H 7554 4204 50  0000 L CNN
F 1 "IRLML9301" H 6950 4400 50  0000 L CNN
F 2 "Package_TO_SOT_SMD:SOT-23" H 7550 4175 50  0001 L CIN
F 3 "https://www.infineon.com/dgdl/irlml9301pbf.pdf?fileId=5546d462533600a401535668e5e42640" H 7350 4250 50  0001 L CNN
	1    7350 4250
	1    0    0    1   
$EndComp
$Comp
L power:GND #PWR020
U 1 1
P 7450 5050
F 0 "#PWR020" H 7450 4800 50  0001 C CNN
F 1 "GND" H 7455 4877 50  0000 C CNN
F 2 "" H 7450 5050 50  0001 C CNN
F 3 "" H 7450 5050 50  0001 C CNN
	1    7450 5050
	1    0    0    -1  
$EndComp
$Comp
L Transistor_FET:IRLML9301 Q8
U 1 1
P 8300 4250
F 0 "Q8" H 8505 4204 50  0000 L CNN
F 1 "IRLML9301" H 7900 4400 50  0000 L CNN
F 2 "Package_TO_SOT_SMD:SOT-23" H 8500 4175 50  0001 L CIN
F 3 "https://www.infineon.com/dgdl/irlml9301pbf.pdf?fileId=5546d462533600a401535668e5e42640" H 8300 4250 50  0001 L CNN
	1    8300 4250
	-1   0    0    1   
$EndComp
$Comp
L Device:R_US R25
U 1 1
P 8200 4600
F 0 "R25" H 8132 4554 50  0000 R CNN
F 1 "1k" H 8132 4645 50  0000 R CNN
F 2 "digikey-footprints:0805" V 8240 4590 50  0001 C CNN
F 3 "~" H 8200 4600 50  0001 C CNN
	1    8200 4600
	-1   0    0    1   
$EndComp
$Comp
L Device:LED D8
U 1 1
P 8200 4900
F 0 "D8" V 8239 4782 50  0000 R CNN
F 1 "LED" V 8148 4782 50  0000 R CNN
F 2 "LED_SMD:LED_0805_2012Metric" H 8200 4900 50  0001 C CNN
F 3 "~" H 8200 4900 50  0001 C CNN
	1    8200 4900
	0    -1   -1   0   
$EndComp
$Comp
L power:GND #PWR022
U 1 1
P 8200 5050
F 0 "#PWR022" H 8200 4800 50  0001 C CNN
F 1 "GND" H 8205 4877 50  0000 C CNN
F 2 "" H 8200 5050 50  0001 C CNN
F 3 "" H 8200 5050 50  0001 C CNN
	1    8200 5050
	1    0    0    -1  
$EndComp
Wire Wire Line
	7150 4250 7150 4000
Connection ~ 7150 4250
Connection ~ 7150 4000
Wire Wire Line
	7150 4000 7150 3700
Wire Wire Line
	7450 4000 7450 4050
Wire Wire Line
	8200 4000 8200 4050
Wire Wire Line
	8200 4000 8200 3900
Wire Wire Line
	8200 3900 7800 3900
Wire Wire Line
	7450 3900 7450 4000
Connection ~ 8200 4000
Connection ~ 7450 4000
Wire Wire Line
	7800 3700 7800 3900
Wire Wire Line
	7800 3900 7450 3900
Wire Wire Line
	8500 4250 8500 4000
Connection ~ 8500 4000
Wire Wire Line
	8500 4000 8500 3700
Connection ~ 8500 4250
$Comp
L Connector:Conn_01x06_Male J2
U 1 1
P 9350 1800
F 0 "J2" H 9322 1774 50  0000 R CNN
F 1 "XFER_SW" H 9322 1683 50  0000 R CNN
F 2 "Connector_PinHeader_2.54mm:PinHeader_1x06_P2.54mm_Horizontal" H 9350 1800 50  0001 C CNN
F 3 "~" H 9350 1800 50  0001 C CNN
	1    9350 1800
	-1   0    0    -1  
$EndComp
Wire Wire Line
	9150 1600 8900 1600
Wire Wire Line
	9150 1800 8900 1800
Wire Wire Line
	9150 1900 8900 1900
Wire Wire Line
	9150 2100 8900 2100
$Comp
L power:GND #PWR023
U 1 1
P 8500 2150
F 0 "#PWR023" H 8500 1900 50  0001 C CNN
F 1 "GND" H 8505 1977 50  0000 C CNN
F 2 "" H 8500 2150 50  0001 C CNN
F 3 "" H 8500 2150 50  0001 C CNN
	1    8500 2150
	1    0    0    -1  
$EndComp
Wire Wire Line
	8500 1700 8500 2000
Wire Wire Line
	8500 1700 9150 1700
Wire Wire Line
	8500 2000 9150 2000
Connection ~ 8500 2000
Wire Wire Line
	8500 2000 8500 2150
Text GLabel 5800 1350 2    50   Output ~ 0
C1+
Text GLabel 6400 1350 0    50   Output ~ 0
C2+
Text GLabel 8900 1600 0    50   Output ~ 0
C1+
Text GLabel 8900 1800 0    50   Output ~ 0
C2+
Text GLabel 7150 3700 1    50   Input ~ 0
I1
Text GLabel 8500 3700 1    50   Input ~ 0
I2
Text GLabel 8900 1900 0    50   Input ~ 0
I1
Text GLabel 8900 2100 0    50   Input ~ 0
I2
Wire Wire Line
	1950 1500 2350 1500
Wire Wire Line
	1950 1600 2350 1600
Text GLabel 2350 1500 2    50   Input ~ 0
P1
Text GLabel 3350 4850 0    50   Input ~ 0
P1
Text GLabel 2350 1600 2    50   Input ~ 0
P2
Text GLabel 6300 4850 2    50   Input ~ 0
P2
Text GLabel 2200 1700 2    50   Output ~ 0
~I1
Wire Wire Line
	1950 1700 2200 1700
Wire Wire Line
	1950 1800 2350 1800
Text GLabel 6900 4250 0    50   Output ~ 0
~I1
Text GLabel 8700 4250 2    50   Output ~ 0
~I2
$Comp
L Connector:Conn_01x07_Male J1
U 1 1
P 1750 1800
F 0 "J1" H 1722 1732 50  0000 R CNN
F 1 "MCU" H 1722 1823 50  0000 R CNN
F 2 "Connector_PinHeader_2.54mm:PinHeader_1x07_P2.54mm_Horizontal" H 1750 1800 50  0001 C CNN
F 3 "~" H 1750 1800 50  0001 C CNN
	1    1750 1800
	1    0    0    1   
$EndComp
Wire Wire Line
	2700 1750 2700 1900
Wire Wire Line
	2700 1900 1950 1900
Wire Wire Line
	1950 2000 2950 2000
Wire Wire Line
	2950 2000 2950 1750
Wire Wire Line
	1950 2100 2700 2100
Wire Wire Line
	2700 2100 2700 2400
Wire Wire Line
	6900 4250 7150 4250
Wire Wire Line
	8500 4250 8700 4250
Text Notes 700  7750 0    100  ~ 0
Designed Intended for Relcomm RTS-TS3AB-I RF Transfer Switch\n- Controls a single RTS-TS3AB-I\n- Dual Position RF Transfer Switch\n- 28V Coil \n- Pulse Latching \n- w/ Indicator Feedback\nDesign Features:\n- TTL Level Control from MCU (+5V / +3V3)\n- TTL Level Feedback for MCU (+5V / +3V3)\n- Optically Isolated Control (ILD207T)\n- LED Current Position Indicator\n- LED Set Position Indicator (pulsed)\n- Relay Coil Control via dual W6PQL based FET Switch circuits
Text GLabel 2350 1800 2    50   Output ~ 0
~I2
Text Notes 950  3450 0    79   ~ 0
P1, P2: \n- TTL Hi signal sets position and strobes PX LED\n- Set P1 OR P2 Hi, but not both at same time\n~I1~ , ~I2~:\n- TTL LOW Signal indicates transfer switch position.\n- Different LED Colors Indicate Current Position\n- See Truth Table
Text Notes 1000 3750 0    100  ~ 20
~I1
Text Notes 1300 3750 0    100  ~ 20
~I2
Text Notes 1600 3750 0    100  ~ 20
XFER POS
Text Notes 1000 4250 0    100  ~ 20
HI
Text Notes 1300 4250 0    100  ~ 20
LO
Text Notes 1600 4250 0    100  ~ 20
POS2
Text Notes 1300 4000 0    100  ~ 20
HI
Text Notes 1000 4000 0    100  ~ 20
LO
Text Notes 1600 4000 0    100  ~ 20
POS1
Wire Bus Line
	1250 3500 1250 4300
Wire Bus Line
	1550 3500 1550 4300
Wire Bus Line
	950  3500 1250 3500
Wire Bus Line
	3350 3500 3350 3800
Wire Bus Line
	3350 4300 2400 4300
Wire Bus Line
	950  4300 950  4050
Connection ~ 1250 3500
Wire Bus Line
	1250 3500 1550 3500
Connection ~ 1550 3500
Wire Bus Line
	1550 3500 2400 3500
Connection ~ 1250 4300
Wire Bus Line
	1250 4300 950  4300
Connection ~ 1550 4300
Wire Bus Line
	1550 4300 1250 4300
Wire Bus Line
	950  3800 3350 3800
Connection ~ 3350 3800
Wire Bus Line
	3350 3800 3350 4050
Wire Bus Line
	950  4050 3350 4050
Connection ~ 950  4050
Wire Bus Line
	3350 4050 3350 4300
Text Notes 7200 4950 0    50   ~ 0
RED
Text Notes 4750 4200 0    50   ~ 0
GREEN
Connection ~ 7800 3900
Text Notes 7950 4950 0    50   ~ 0
BLUE
Text Notes 3650 4200 0    50   ~ 0
GREEN
Text Notes 2450 3750 0    100  ~ 20
LED COLOR
Text Notes 2450 4000 0    100  ~ 20
RED
Text Notes 2450 4250 0    100  ~ 20
BLUE
Wire Bus Line
	950  3500 950  3800
Connection ~ 950  3800
Wire Bus Line
	950  3800 950  4050
Connection ~ 3350 4050
Wire Bus Line
	2400 3500 2400 4300
Connection ~ 2400 3500
Wire Bus Line
	2400 3500 3350 3500
Connection ~ 2400 4300
Wire Bus Line
	2400 4300 1550 4300
$EndSCHEMATC
